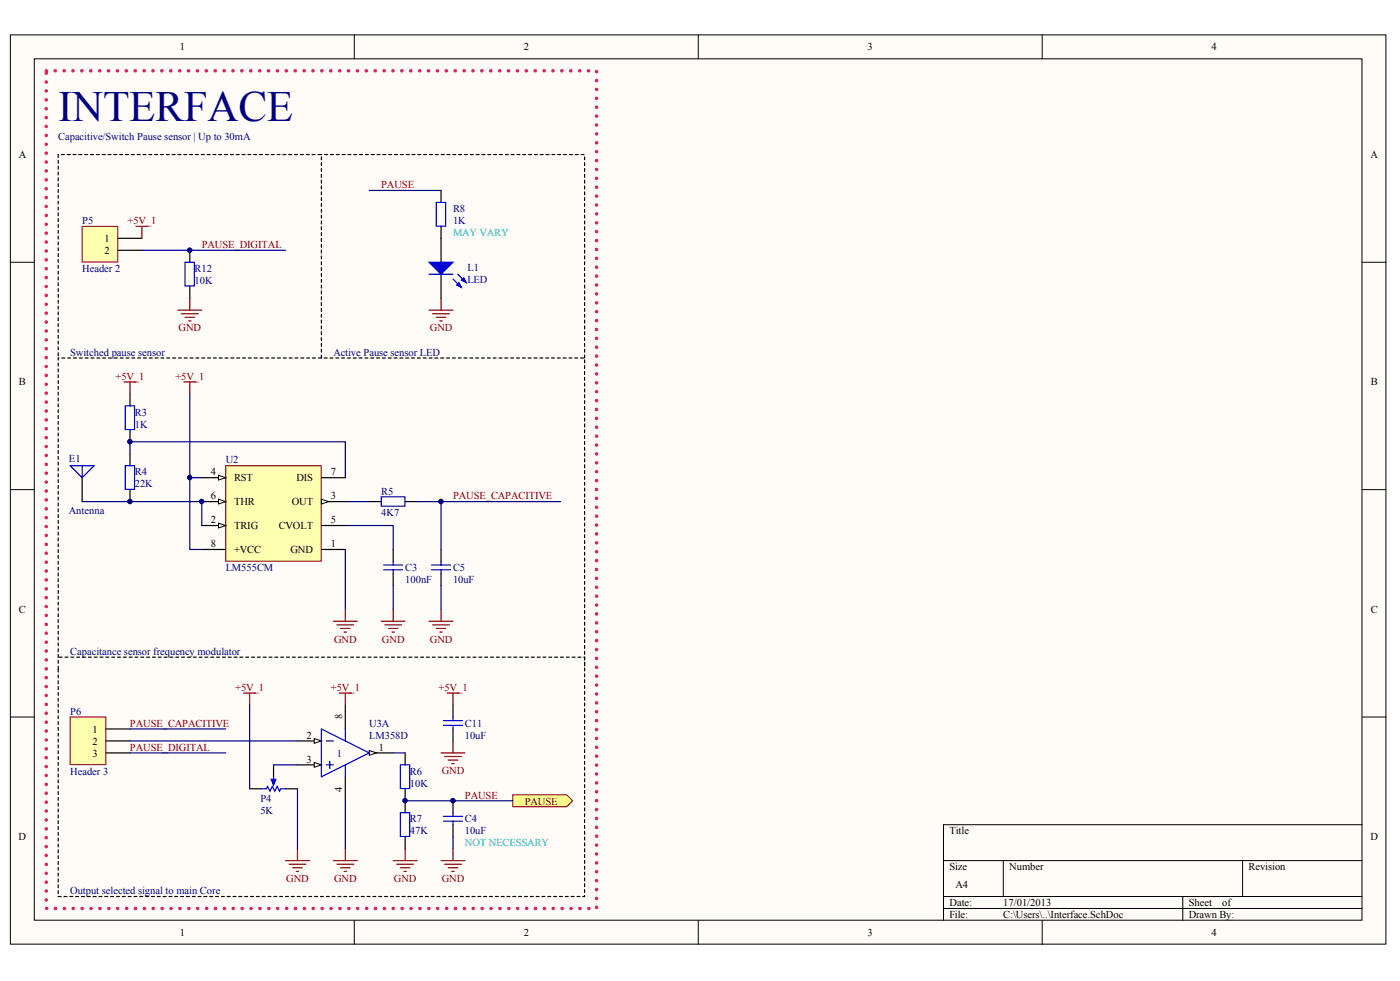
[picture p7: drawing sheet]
<svg xmlns="http://www.w3.org/2000/svg" width="291mm" height="204mm" viewBox="0 0 291 204" stroke-linecap="round" stroke-linejoin="round" font-family="sans-serif">
<g fill="#fffcf8" stroke="#000" stroke-width=".21">
<path d="M2.2 7.3h285.9v188.9h-285.9z"/>
<path d="M7.1 12.2h276v179.1h-276z"/>
</g>
<g fill="none" stroke="#000" stroke-width=".21">
<path d="M73.7 7.3v4.9M145.2 7.3v4.9M216.7 7.3v4.9M2.2 54.5h4.9M283.2 54.5h5M2.2 101.8h4.9M283.2 101.8h5M2.2 149h4.9M283.2 149h5M196.1 178.9h87.1M208.6 178.9v7.4M258.3 178.9v7.4"/>
<path d="M283.2 171.4h-87.1v19.9M73.7 191.3v5M145.2 191.3v5M196.1 186.3h87.1M196.1 188.8h87.1M216.7 191.3v5M245.9 186.3v5"/>
</g>
<path d="M71.8 146.5v5M76.8 156.5h4.9" fill="none" stroke="#000" stroke-width=".25"/>
<path d="M76.8 156l1.5 .5-1.5 .5z" fill="#fffcf8" stroke="#000" stroke-width=".21"/>
<path d="M61.8 159h5M71.8 161.5v4.9" fill="none" stroke="#000" stroke-width=".25"/>
<path d="M65.3 158.5l1.5 .5-1.5 .5z" fill="#fffcf8" stroke="#000" stroke-width=".21"/>
<path d="M61.8 154h5" fill="none" stroke="#000" stroke-width=".25"/>
<path d="M65.3 153.5l1.5 .5-1.5 .5z" fill="#fffcf8" stroke="#000" stroke-width=".21"/>
<path d="M66.8 151.5l10 5-10 5zM67.8 159h1.5M67.8 154h1.5M68.6 158.2v1.5M71.8 151.5v2.5M71.8 159v2.5" fill="none" stroke="#00f" stroke-width=".25"/>
<path d="M46.9 96.8h19.9v19.8h-19.9z" fill="#ffffb0" stroke="#800000" stroke-width=".21"/>
<path d="M41.9 109.2h5" fill="none" stroke="#000" stroke-width=".25"/>
<path d="M45.4 108.7l1.5 .5-1.5 .5z" fill="#fffcf8" stroke="#000" stroke-width=".21"/>
<path d="M66.8 104.3h5" fill="none" stroke="#000" stroke-width=".25"/>
<path d="M66.8 103.8l1.5 .5-1.5 .5z" fill="#fffcf8" stroke="#000" stroke-width=".21"/>
<path d="M41.9 99.3h5" fill="none" stroke="#000" stroke-width=".25"/>
<path d="M45.4 98.8l1.5 .5-1.5 .5z" fill="#fffcf8" stroke="#000" stroke-width=".21"/>
<path d="M41.9 104.3h5M66.8 109.2h5" fill="none" stroke="#000" stroke-width=".25"/>
<path d="M45.4 103.8l1.5 .5-1.5 .5z" fill="#fffcf8" stroke="#000" stroke-width=".21"/>
<g fill="none" stroke="#000" stroke-width=".25">
<path d="M17.1 99.3v5M27 81.9v2.5M27 89.3v2.5M27 94.3v2.5M66.8 99.3h5M27 101.8v2.5M41.9 114.2h5M66.8 114.2h5M76.8 104.3h2.5M81.7 114.2v2.5M81.7 119.2v2.5M84.2 104.3h2.5"/>
<path d="M91.7 114.2v2.5M91.7 119.2v2.5M56.9 159v2.5M84.2 156.5v2.5M51.9 164h2.5M59.4 164h2.4M84.2 164v4.9M84.2 173.9v2.5"/>
</g>
<g fill="none" stroke="#800000" stroke-width=".25">
<path d="M25.8 79.4h2.5M27 79.4v2.5M38.2 79.4h2.5M39.5 79.4v2.5M69.3 129.1h5M70 129.9h3.5M70.8 130.6h2M71.5 131.4h.5M71.8 126.6v2.5M79.3 129.1h4.9M80 129.9h3.5M80.7 130.6h2"/>
<path d="M81.5 131.4h.5M81.7 126.6v2.5M89.2 129.1h5M89.9 129.9h3.5M90.7 130.6h2M91.4 131.4h.5M91.7 126.6v2.5M50.7 144.1h2.4M51.9 144.1v2.4M70.5 144.1h2.5M71.8 144.1v2.4M59.4 178.9h4.9"/>
<path d="M60.1 179.6h3.5M61.8 176.4v2.5M69.3 178.9h5M70 179.6h3.5M71.8 176.4v2.5M81.7 178.9h5M82.5 179.6h3.5M84.2 176.4v2.5M60.8 180.4h2M61.6 181.1h.5M70.8 180.4h2M71.5 181.1h.5"/>
<path d="M83.2 180.4h2M84 181.1h.5"/>
</g>
<g fill="none" stroke="#00f" stroke-width=".25">
<path d="M14.6 96.8h5l-2.5 2.5zM17.1 96.8v2.5M26 96.8h2v4.9h-2zM26 84.4h2v4.9h-2zM79.3 103.3h4.9v1.9h-4.9zM79.7 117.4h4M79.7 118.4h4M81.7 116.7v.7M81.7 118.4v.8M89.7 117.4h4M89.7 118.4h4M91.7 116.7v.7"/>
<path d="M91.7 118.4v.8M83.2 159h2v4.9h-2zM54.4 164h1l.2-.5 .5 1 .5-1 .5 1 .5-1 .5 1 .3-.5h1M56.9 161.5v1.2M83.2 168.9h2v5h-2z"/>
</g>
<path d="M39.5 81.9v17.4M41.9 99.3h-2.4v14.9h2.4M17.1 104.3h24.8v4.9M71.8 109.2h9.9v5M71.8 114.2v12.4M71.8 104.3h5M86.7 104.3h5v9.9M81.7 121.7v4.9M91.7 121.7v4.9M56.9 159h4.9M61.8 164v12.4M71.8 166.4v10" fill="none" stroke="#000080" stroke-width=".25"/>
<path d="M56.4 162h1l-.5 1.2z" fill="#00f" stroke="#00f" stroke-width=".25"/>
<path d="M106.6 165.2h11.2l1.2 1.2-1.2 1.3h-11.2z" fill-rule="evenodd" fill="#ffff80" stroke="#800000" stroke-width=".21"/>
<path d="M84.2 166.4h22.4M94.2 173.9v2.5" fill="none" stroke="#000080" stroke-width=".25"/>
<path d="M94.2 166.4v2.5M94.2 171.4v2.5" fill="none" stroke="#000" stroke-width=".25"/>
<path d="M92.2 169.7h4M92.2 170.7h4M94.2 168.9v.8M94.2 170.7v.7" fill="none" stroke="#00f" stroke-width=".25"/>
<path d="M91.7 178.9h5M92.4 179.6h3.5M94.2 176.4v2.5M93.2 180.4h2M93.9 181.1h.5" fill="none" stroke="#800000" stroke-width=".25"/>
<path d="M14.6 149h7.4v9.9h-7.4z" fill="#ffffb0" stroke="#800000" stroke-width=".21"/>
<path d="M39.5 52v2.5M39.5 59.5v2.5M22.1 151.5h4.9M22.1 154h4.9M22.1 156.5h4.9" fill="none" stroke="#000" stroke-width=".25"/>
<path d="M91.7 104.3h24.9M27 154h34.8M27 151.5h19.9M27 156.5h19.9M51.9 146.5v17.5" fill="none" stroke="#000080" stroke-width=".25"/>
<path d="M38.5 54.5h1.9v4.9h-1.9z" fill="none" stroke="#00f" stroke-width=".25"/>
<path d="M37 64.5h4.9M37.7 65.2h3.5M38.5 66h2M39.2 66.7h.5M39.5 62v2.5" fill="none" stroke="#800000" stroke-width=".25"/>
<path d="M17.1 47.1h7.4v7.4h-7.4z" fill="#ffffb0" stroke="#800000" stroke-width=".21"/>
<path d="M91.7 39.6v2.5M24.5 49.5h5M24.5 52h5M91.7 47.1v7.4M91.7 57v5M94.2 146.5v2.5M94.2 151.5v2.5" fill="none" stroke="#000" stroke-width=".25"/>
<g fill="none" stroke="#800000" stroke-width=".25">
<path d="M28.3 47.1h2.5M29.5 47.1v2.4M89.2 64.5h5M89.9 65.2h3.5M90.7 66h2M91.4 66.7h.5M91.7 62v2.5M91.7 156.5h5M92.4 157.2h3.5M92.9 144.1h2.5M93.2 158h2M93.9 158.7h.5"/>
<path d="M94.2 144.1v2.4M94.2 154v2.5"/>
</g>
<path d="M76.8 39.6h14.9M29.5 52h29.9M27 94.3v-2.5h44.8v7.5M81.7 156.5h2.5" fill="none" stroke="#000080" stroke-width=".25"/>
<path d="M12.1 32.1v42.3M66.8 74.4v-42.3h-54.7M121.5 74.4v-42.3h-54.7M12.1 139.1v47.2h109.4v-49.7h-109.4M12.1 139.1v-64.7h109.4v64.7" fill="none" stroke="#000" stroke-width=".25" stroke-dasharray=".6 .6"/>
<path d="M89.2 57h5M90.7 42.1h1.9v4.9h-1.9zM94.2 58l1.7 1.7M95.2 57l1.7 1.7M92.2 149.8h4M92.2 150.8h4M94.2 149v.8M94.2 150.8v.7" fill="none" stroke="#00f" stroke-width=".25"/>
<g fill="#00f" stroke="#00f" stroke-width=".25">
<path d="M89.2 54.5h5l-2.5 2.5z"/>
<path d="M95.4 58.7l.5 1-1-.5z"/>
<path d="M96.4 57.7l.5 1-1-.5z"/>
</g>
<path d="M9.6 14.7h114.4v174.1h-114.4v-174.1" fill="none" stroke="#da2467" stroke-width=".75" stroke-dasharray="0 1.8"/>
<g fill="#000080" stroke="#000080" stroke-width=".21">
<circle cx="27" cy="104.2" r=".47"/>
<circle cx="27" cy="91.8" r=".47"/>
<circle cx="39.4" cy="99.3" r=".47"/>
<circle cx="39.4" cy="52" r=".47"/>
<circle cx="41.9" cy="104.2" r=".47"/>
<circle cx="84.2" cy="166.4" r=".47"/>
<circle cx="91.7" cy="104.2" r=".47"/>
<circle cx="94.1" cy="166.4" r=".47"/>
</g>
<text font-size="9" fill="#000080" x="12.1" y="25.2">INTERFACE</text>
<g font-size="2.2">
<text x="37.4" y="10.5">1</text>
<text x="108.9" y="10.5">2</text>
<text x="180.4" y="10.5">3</text>
<text x="251.9" y="10.5">4</text>
<text x="3.9" y="32.8">A</text>
<text x="284.9" y="32.8">A</text>
<text x="21.7" y="50.3">1</text>
<text x="21.7" y="52.8">2</text>
<text x="3.9" y="80.1">B</text>
<text x="285" y="80.1">B</text>
<text x="43.8" y="98.8">4</text>
<text x="48.7" y="100.1">RST</text>
<text x="61.6" y="100.1">DIS</text>
<text x="68.8" y="98.8">7</text>
<text x="43.8" y="103.8">6</text>
<text x="48.7" y="105">THR</text>
<text x="60.6" y="105">OUT</text>
<text x="68.8" y="103.8">3</text>
<text x="43.8" y="108.8">2</text>
<text x="43.8" y="113.7">8</text>
<text x="48.7" y="110">TRIG</text>
<text x="57.9" y="110">CVOLT</text>
<text x="68.8" y="108.8">5</text>
<text x="68.8" y="113.7">1</text>
<text x="48.7" y="115">+VCC</text>
<text x="60.4" y="115">GND</text>
<text x="3.9" y="127.4">C</text>
<text x="285" y="127.4">C</text>
<text x="71.1" y="149.5" transform="rotate(-90 71.1 149.5)">8</text>
<text x="19.2" y="152.3">1</text>
<text x="19.2" y="154.8">2</text>
<text x="63.7" y="153.5">2</text>
<text x="19.2" y="157.3">3</text>
<text x="63.7" y="158.5">3</text>
<text x="78.8" y="156">1</text>
<text x="71.1" y="164.6" transform="rotate(-90 71.1 164.6)">4</text>
<text x="197.4" y="173.4">Title</text>
<text x="3.9" y="174.6">D</text>
<text x="284.9" y="174.6">D</text>
<text x="197.4" y="180.8">Size</text>
<text x="198.6" y="184.6">A4</text>
<text x="209.8" y="180.8">Number</text>
<text x="259.6" y="180.8">Revision</text>
<text x="197.4" y="188.3">Date:</text>
<text x="197.4" y="190.8">File:</text>
<text x="208.6" y="188.3">17/01/2013</text>
<text x="208.6" y="190.8">C:\Users\..\Interface.SchDoc</text>
<text x="247.1" y="188.3">Sheet</text>
<text x="247.1" y="190.8">Drawn By:</text>
<text x="254.1" y="188.3">of</text>
<text x="37.4" y="194.6">1</text>
<text x="108.9" y="194.6">2</text>
<text x="180.4" y="194.6">3</text>
<text x="251.9" y="194.6">4</text>
</g>
<g font-size="2.2" fill="#000080">
<text x="12.1" y="29.2">Capacitive/Switch Pause sensor | Up to 30mA</text>
<text x="17.1" y="46.6">P5</text>
<text x="94.2" y="44.1">R8</text>
<text x="94.2" y="46.6">1K</text>
<text x="17.1" y="56.5">Header 2</text>
<text x="40.5" y="56.5">R12</text>
<text x="40.5" y="59">10K</text>
<text x="97.2" y="56.3">L1</text>
<text x="97.2" y="58.8">LED</text>
<text x="14.6" y="73.9">Switched pause sensor</text>
<text x="69.3" y="73.9">Active Pause sensor LED</text>
<text x="28" y="86.4">R3</text>
<text x="28" y="88.9">1K</text>
<text x="14.3" y="96.1">E1</text>
<text x="28" y="98.8">R4</text>
<text x="28" y="101.3">22K</text>
<text x="46.9" y="96.3">U2</text>
<text x="14.3" y="106.8">Antenna</text>
<text x="79.3" y="102.8">R5</text>
<text x="79.3" y="107.3">4K7</text>
<text x="46.9" y="118.7">LM555CM</text>
<text x="84.2" y="118.7">C3</text>
<text x="94.2" y="118.7">C5</text>
<text x="84.2" y="121.2">100nF</text>
<text x="94.2" y="121.2">10uF</text>
<text x="14.6" y="136.1">Capacitance sensor frequency modulator</text>
<text x="14.6" y="148.6">P6</text>
<text x="76.8" y="151.1">U3A</text>
<text x="76.8" y="153.5">LM358D</text>
<text x="96.7" y="153.5">10uF</text>
<text x="96.7" y="151.1">C11</text>
<text x="14.6" y="161">Header 3</text>
<text x="85.2" y="161">R6</text>
<text x="54.1" y="166.7">P4</text>
<text x="85.2" y="163.5">10K</text>
<text x="54.1" y="169.2">5K</text>
<text x="85.2" y="171">R7</text>
<text x="85.2" y="173.4">47K</text>
<text x="96.7" y="173.4">10uF</text>
<text x="96.7" y="171">C4</text>
<text x="14.6" y="185.9">Output selected signal to main Core</text>
</g>
<g font-size="2.2" fill="#800000">
<text x="79.3" y="39.1">PAUSE</text>
<text x="26.5" y="46.6">+5V_1</text>
<text x="41.9" y="51.6">PAUSE_DIGITAL</text>
<text x="37.1" y="68.9">GND</text>
<text x="89.3" y="68.9">GND</text>
<text x="24" y="78.9">+5V_1</text>
<text x="36.5" y="78.9">+5V_1</text>
<text x="94.2" y="103.8">PAUSE_CAPACITIVE</text>
<text x="69.5" y="133.6">GND</text>
<text x="79.4" y="133.6">GND</text>
<text x="89.3" y="133.6">GND</text>
<text x="48.9" y="143.6">+5V_1</text>
<text x="68.8" y="143.6">+5V_1</text>
<text x="91.2" y="143.6">+5V_1</text>
<text x="27" y="151.1">PAUSE_CAPACITIVE</text>
<text x="27" y="156">PAUSE_DIGITAL</text>
<text x="91.8" y="160.9">GND</text>
<text x="96.7" y="166">PAUSE</text>
<text x="109.1" y="167.2">PAUSE</text>
<text x="59.5" y="183.3">GND</text>
<text x="69.5" y="183.3">GND</text>
<text x="81.9" y="183.3">GND</text>
<text x="91.8" y="183.3">GND</text>
</g>
<g font-size="2.2" fill="#00bfbf">
<text x="94.2" y="49.1">MAY VARY</text>
<text x="96.7" y="175.9">NOT NECESSARY</text>
</g>
<text font-size="2.2" fill="#00f" x="70" y="157.3">1</text>
</svg>
